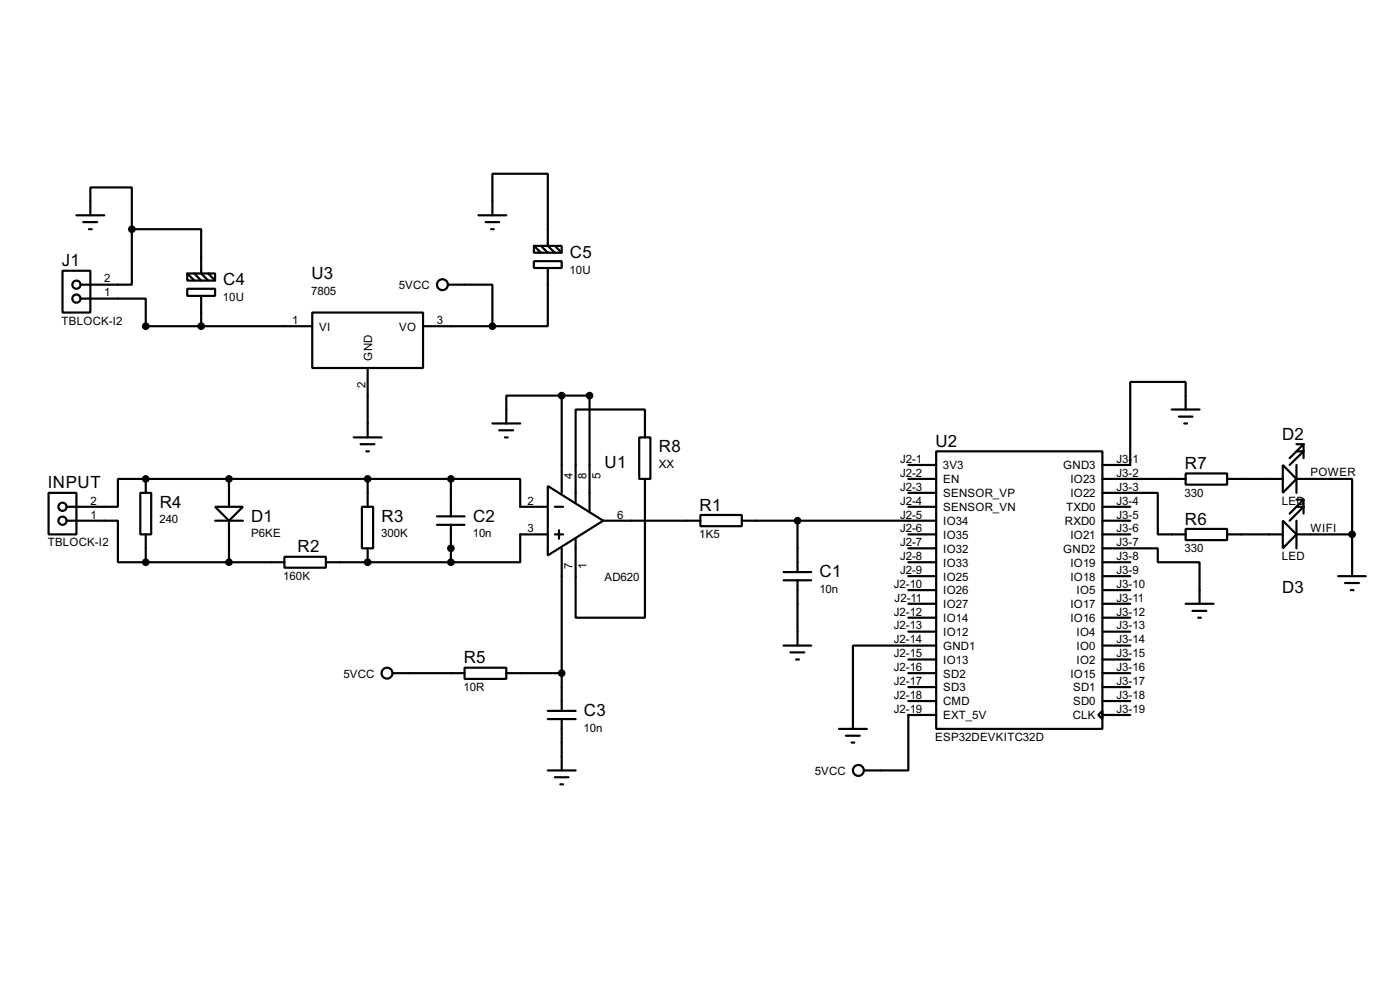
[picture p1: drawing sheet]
<svg xmlns="http://www.w3.org/2000/svg" width="256mm" height="180mm" viewBox="0 0 256 180" stroke-linecap="round" stroke-linejoin="round" font-family="sans-serif">
<g fill="none" stroke="#000" stroke-width=".4">
<path d="M14 39.4h5.1M16.6 39.4v-5.1h7.6v7.7M87.7 39.4h5.1M90.2 39.4v-7.6h10.2v13.2l1.3 1.3M11.5 49.6h5.1v7.6h-5.1zM14.8 54.7h11.9v5h30.5M15.3 40.7h2.5M16.3 42h.5M24.2 42v10.1h-9.4M24.2 42h12.7v8.1l1.3 1.3M34.3 52.9h5.1v1.3h-5.1zM34.3 50.1h5.1v1.3h-5.1z"/>
<path d="M34.3 50.1l1.3 1.3M35.6 50.1l1.3 1.3M36.9 54.2v5.5M38.2 50.1l1.2 1.3M57.2 57.2h20.3v10.2h-20.3zM77.5 59.7h12.7M82.1 52.1h8.1v7.6M89 40.7h2.5M90 42h.5M97.8 47.8h5.1v1.3h-5.1zM97.8 45h5.1v1.3h-5.1zM97.8 45l1.3 1.3"/>
<path d="M99.1 45l1.3 1.3M100.4 49.1v10.6h-10.2M101.7 45l1.2 1.3M67.4 67.4v12.7M90.2 77.5h5.1M91.5 78.8h2.5M102.9 72.4h-10.1v5.1M102.9 72.4v17.8M102.9 72.4h5.1v21.4M214.7 75h5.1M216 76.3h2.5M217 77.5h.5"/>
<path d="M217.2 75v-5.1h-10.1v15.2h-5.1M8.9 90.2h5.1v7.6h-5.1zM12.2 95.3h9.4v7.6h5.1M25.7 90.2h2v7.6h-2zM26.7 87.7h-5.1v5.1h-9.4M26.7 87.7h55.9M26.7 87.7v2.5M26.7 97.8v5.1M39.4 92.8h5.1l-2.5 2.5zM39.4 95.3h5.1M42 87.7v5.1M42 95.3v7.6"/>
<path d="M64.8 80.1h5.1M66.1 81.3h2.5M66.3 92.8h2.1v7.6h-2.1zM67.1 82.6h.5M67.4 87.7v5.1M80.1 94.5h5M80.1 96.1h5M82.6 87.7h12.7v5.1h5.1M82.6 87.7v6.8M82.6 96.1v6.8M92.5 80.1h.5M100.4 89l10.1 6.3-10.1 6.4z"/>
<path d="M100.4 97.8h-5.1v5.1h-12.7M101.7 97.8h1.5M101.7 92.8h1.5M102.4 97.1v1.5M110.5 95.3h17.8M117.1 80.1h2.1v7.6h-2.1zM118.2 87.7v25.4h-12.7v-14.5M118.2 80.1v-5.1h-12.7v17M128.3 94.3h7.6v2h-7.6zM135.9 95.3h35.6M146.1 95.3v9.4M166.4 87.7h5.1"/>
<path d="M166.4 97.8h5.1M166.4 92.8h5.1M166.4 85.1h5.1M166.4 90.2h5.1M171.5 82.6h30.5v50.8h-30.5zM202 90.2h10.1v7.6h5.1M202 95.3h5.1M202 87.7h15.2M202 97.8h5.1M202 92.8h5.1M217.2 96.8h7.6v2.1h-7.6zM217.2 86.7h7.6v2h-7.6z"/>
<path d="M224.8 87.7h10.2M224.8 97.8h10.2M235 85.1l2.5 2.6-2.5 2.5zM235 95.3l2.5 2.5-2.5 2.6zM237.5 87.7h10.2v10.1M237.5 97.8h10.2M237.5 92.8h1.3l-2.5 2.5M237.5 85.1v5.1M237.5 95.3v5.1M237.5 82.6h1.3l-2.5 2.5M237.5 81.3h1.3M237.5 91.5h1.3"/>
<path d="M238.8 81.3l-2.5 2.6M238.8 81.3v2.6M238.8 91.5v2.5M238.8 91.5l-2.5 2.5M247.7 97.8v7.7M26.7 102.9h25.4M52.1 101.9h7.6v2h-7.6zM59.7 102.9h22.9M67.4 100.4v2.5M102.9 100.4v29.7M143.6 104.7h5M143.6 106.2h5"/>
<path d="M143.6 118.2h5M144.8 119.4h2.6M146.1 106.2v12M166.4 102.9h5.1M166.4 105.5h5.1M166.4 108h5.1M166.4 100.4h5.1M166.4 115.6h5.1M166.4 113.1h5.1M166.4 110.5h5.1M171.5 118.2h-15.2v15.2M202 100.4h10.1v2.5h7.7v7.6"/>
<path d="M202 102.9h5.1M202 118.2h5.1M202 105.5h5.1M202 108h5.1M202 115.6h5.1M202 113.1h5.1M202 110.5h5.1M217.2 110.5h5.1M218.5 111.8h2.5M219.5 113.1h.5M245.2 105.5h5M246.4 106.7h2.6"/>
<path d="M247.5 108h.5M71.9 123.2h13.2M85.1 122.2h7.7v2.1h-7.7zM92.8 123.2h10.1M100.4 130.1h5.1M100.4 131.6h5.1M102.9 131.6v9.4M145.9 120.7h.5M153.7 133.4h5.1M155 134.7h2.5M156 135.9h.5M166.4 123.2h5.1"/>
<path d="M166.4 120.7h5.1M166.4 128.3h5.1M166.4 125.8h5.1M171.5 130.9h-5.1v10.1h-8.1M201.2 130.9l.8-.8v1.5zM202 123.2h5.1M202 120.7h5.1M202 130.9h5.1M202 128.3h5.1M202 125.8h5.1M100.4 141h5.1M101.7 142.3h2.5"/>
<path d="M102.7 143.6h.5"/>
<circle cx="14" cy="54.7" r=".75"/>
<circle cx="14" cy="52.1" r=".75"/>
<circle cx="81" cy="52.1" r="1"/>
<circle cx="11.4" cy="95.3" r=".75"/>
<circle cx="11.4" cy="92.8" r=".75"/>
<circle cx="70.9" cy="123.2" r="1"/>
<circle cx="157.2" cy="141" r="1"/>
</g>
<g fill="#000">
<circle cx="26.7" cy="87.7" r=".2"/>
<circle cx="67.4" cy="102.9" r=".2"/>
<circle cx="82.6" cy="100.4" r=".2"/>
</g>
<g fill="#000" stroke="#000" stroke-width=".4">
<circle cx="24.1" cy="42" r=".5"/>
<circle cx="26.7" cy="59.7" r=".5"/>
<circle cx="36.8" cy="59.7" r=".5"/>
<circle cx="90.2" cy="59.7" r=".5"/>
<circle cx="102.9" cy="72.4" r=".5"/>
<circle cx="108" cy="72.4" r=".5"/>
<circle cx="26.7" cy="87.7" r=".5"/>
<circle cx="41.9" cy="87.7" r=".5"/>
<circle cx="67.3" cy="87.7" r=".5"/>
<circle cx="82.6" cy="87.7" r=".5"/>
<circle cx="146.1" cy="95.3" r=".5"/>
<circle cx="247.7" cy="97.8" r=".5"/>
<circle cx="26.7" cy="102.9" r=".5"/>
<circle cx="41.9" cy="102.9" r=".5"/>
<circle cx="67.3" cy="102.9" r=".5"/>
<circle cx="82.6" cy="102.9" r=".5"/>
<circle cx="82.6" cy="100.4" r=".5"/>
<circle cx="102.9" cy="123.2" r=".5"/>
</g>
<g font-size="3.5">
<text x="104.4" y="47.2">C5</text>
<text x="11.3" y="48.7">J1</text>
<text x="40.9" y="52.2">C4</text>
<text x="57.1" y="51">U3</text>
<text x="120.7" y="82.8">R8</text>
<text x="171.4" y="81.8">U2</text>
<text x="234.9" y="80.5">D2</text>
<text x="8.8" y="89.4">INPUT</text>
<text x="110.8" y="85.6">U1</text>
<text x="217.1" y="85.9">R7</text>
<text x="29.3" y="92.9">R4</text>
<text x="46" y="95.5">D1</text>
<text x="69.9" y="95.5">R3</text>
<text x="86.7" y="95.5">C2</text>
<text x="128.2" y="93.5">R1</text>
<text x="54.5" y="101.1">R2</text>
<text x="217.1" y="96">R6</text>
<text x="150.2" y="105.6">C1</text>
<text x="234.9" y="108.5">D3</text>
<text x="85" y="121.4">R5</text>
<text x="107" y="131">C3</text>
</g>
<g font-size="2.4">
<text x="19.1" y="51.7">2</text>
<text x="57" y="53.9">7805</text>
<text x="73.1" y="52.9">5VCC</text>
<text x="104.4" y="50.1">10U</text>
<text x="11.3" y="59.4">TBLOCK-I2</text>
<text x="19.1" y="54.3">1</text>
<text x="40.9" y="55.2">10U</text>
<text x="53.5" y="59.3">1</text>
<text x="80.1" y="59.3">3</text>
<text x="58.5" y="60.5">VI</text>
<text x="73.1" y="60.5">VO</text>
<text x="67" y="71.1" transform="rotate(-90 67 71.1)">2</text>
<text x="68.2" y="66" transform="rotate(-90 68.2 66)">GND</text>
<text x="104.9" y="87.7" transform="rotate(-90 104.9 87.7)">4</text>
<text x="107.5" y="87.6" transform="rotate(-90 107.5 87.6)">8</text>
<text x="110" y="87.7" transform="rotate(-90 110 87.7)">5</text>
<text x="120.7" y="85.7">XX</text>
<text x="164.9" y="84.7">J2-1</text>
<text x="164.9" y="87.3">J2-2</text>
<text x="164.9" y="89.8">J2-3</text>
<text x="172.8" y="85.9">3V3</text>
<text x="172.8" y="88.5">EN</text>
<text x="194.8" y="85.9">GND3</text>
<text x="196.1" y="88.5">IO23</text>
<text x="204.5" y="84.7">J3-</text>
<text x="204.5" y="89.8">J3-3</text>
<text x="204.5" y="87.3">J3-2</text>
<text x="207.5" y="84.7">1</text>
<text x="240.1" y="87.1">POWER</text>
<text x="16.6" y="94.9">1</text>
<text x="16.6" y="92.4">2</text>
<text x="29.2" y="95.8">240</text>
<text x="96.7" y="92.4">2</text>
<text x="113.1" y="94.9">6</text>
<text x="164.9" y="94.9">J2-5</text>
<text x="164.9" y="92.4">J2-4</text>
<text x="172.8" y="93.6">SENSOR_VN</text>
<text x="172.8" y="91">SENSOR_VP</text>
<text x="195.3" y="93.6">TXD0</text>
<text x="196.1" y="91">IO22</text>
<text x="204.5" y="94.9">J3-5</text>
<text x="204.5" y="92.4">J3-4</text>
<text x="217" y="90.9">330</text>
<text x="234.8" y="92.4">LED</text>
<text x="8.7" y="100">TBLOCK-I2</text>
<text x="46" y="98.4">P6KE</text>
<text x="69.9" y="98.4">300K</text>
<text x="86.6" y="98.4">10n</text>
<text x="96.7" y="97.4">3</text>
<text x="128.1" y="98.5">1K5</text>
<text x="164.9" y="100">J2-7</text>
<text x="164.9" y="97.4">J2-6</text>
<text x="172.8" y="101.2">IO32</text>
<text x="172.8" y="96.1">IO34</text>
<text x="172.8" y="98.6">IO35</text>
<text x="194.8" y="101.2">GND2</text>
<text x="195.1" y="96.1">RXD0</text>
<text x="196.1" y="98.6">IO21</text>
<text x="204.5" y="100">J3-7</text>
<text x="204.5" y="97.4">J3-6</text>
<text x="217" y="101.1">330</text>
<text x="240.1" y="97.3">WIFI</text>
<text x="51.9" y="106.1">160K</text>
<text x="104.9" y="104.1" transform="rotate(-90 104.9 104.1)">7</text>
<text x="107.4" y="104.1" transform="rotate(-90 107.4 104.1)">1</text>
<text x="110.7" y="106.4">AD620</text>
<text x="163.7" y="107.6">J2-10</text>
<text x="164.9" y="105.1">J2-9</text>
<text x="164.9" y="102.5">J2-8</text>
<text x="172.8" y="106.3">IO25</text>
<text x="172.8" y="103.7">IO33</text>
<text x="196.1" y="106.3">IO18</text>
<text x="196.1" y="103.7">IO19</text>
<text x="204.5" y="105.1">J3-9</text>
<text x="204.5" y="102.5">J3-8</text>
<text x="204.5" y="107.6">J3-10</text>
<text x="234.8" y="102.6">LED</text>
<text x="150.1" y="108.5">10n</text>
<text x="163.7" y="112.7">J2-12</text>
<text x="163.9" y="110.1">J2-11</text>
<text x="172.8" y="113.9">IO14</text>
<text x="172.8" y="108.8">IO26</text>
<text x="172.8" y="111.3">IO27</text>
<text x="196.1" y="113.9">IO16</text>
<text x="196.1" y="111.3">IO17</text>
<text x="197.2" y="108.8">IO5</text>
<text x="204.5" y="112.7">J3-12</text>
<text x="204.5" y="110.1">J3-11</text>
<text x="163.7" y="117.8">J2-14</text>
<text x="163.7" y="115.2">J2-13</text>
<text x="172.8" y="119">GND1</text>
<text x="172.8" y="116.4">IO12</text>
<text x="197.2" y="119">IO0</text>
<text x="197.2" y="116.4">IO4</text>
<text x="204.5" y="117.8">J3-14</text>
<text x="204.5" y="115.2">J3-13</text>
<text x="62.9" y="124">5VCC</text>
<text x="163.7" y="120.3">J2-15</text>
<text x="163.7" y="122.8">J2-16</text>
<text x="163.7" y="125.4">J2-17</text>
<text x="172.8" y="121.5">IO13</text>
<text x="172.8" y="124">SD2</text>
<text x="196.1" y="124">IO15</text>
<text x="197.2" y="121.5">IO2</text>
<text x="204.5" y="122.8">J3-16</text>
<text x="204.5" y="120.3">J3-15</text>
<text x="204.5" y="125.4">J3-17</text>
<text x="84.9" y="126.5">10R</text>
<text x="163.7" y="127.9">J2-18</text>
<text x="163.7" y="130.5">J2-19</text>
<text x="172.8" y="129.1">CMD</text>
<text x="172.8" y="131.7">EXT_5V</text>
<text x="172.8" y="126.6">SD3</text>
<text x="196.5" y="131.7">CLK</text>
<text x="196.6" y="129.1">SD0</text>
<text x="196.6" y="126.6">SD1</text>
<text x="204.5" y="130.5">J3-19</text>
<text x="204.5" y="127.9">J3-18</text>
<text x="106.9" y="133.9">10n</text>
<text x="171.3" y="135.6">ESP32DEVKITC32D</text>
<text x="149.3" y="141.8">5VCC</text>
</g>
</svg>
